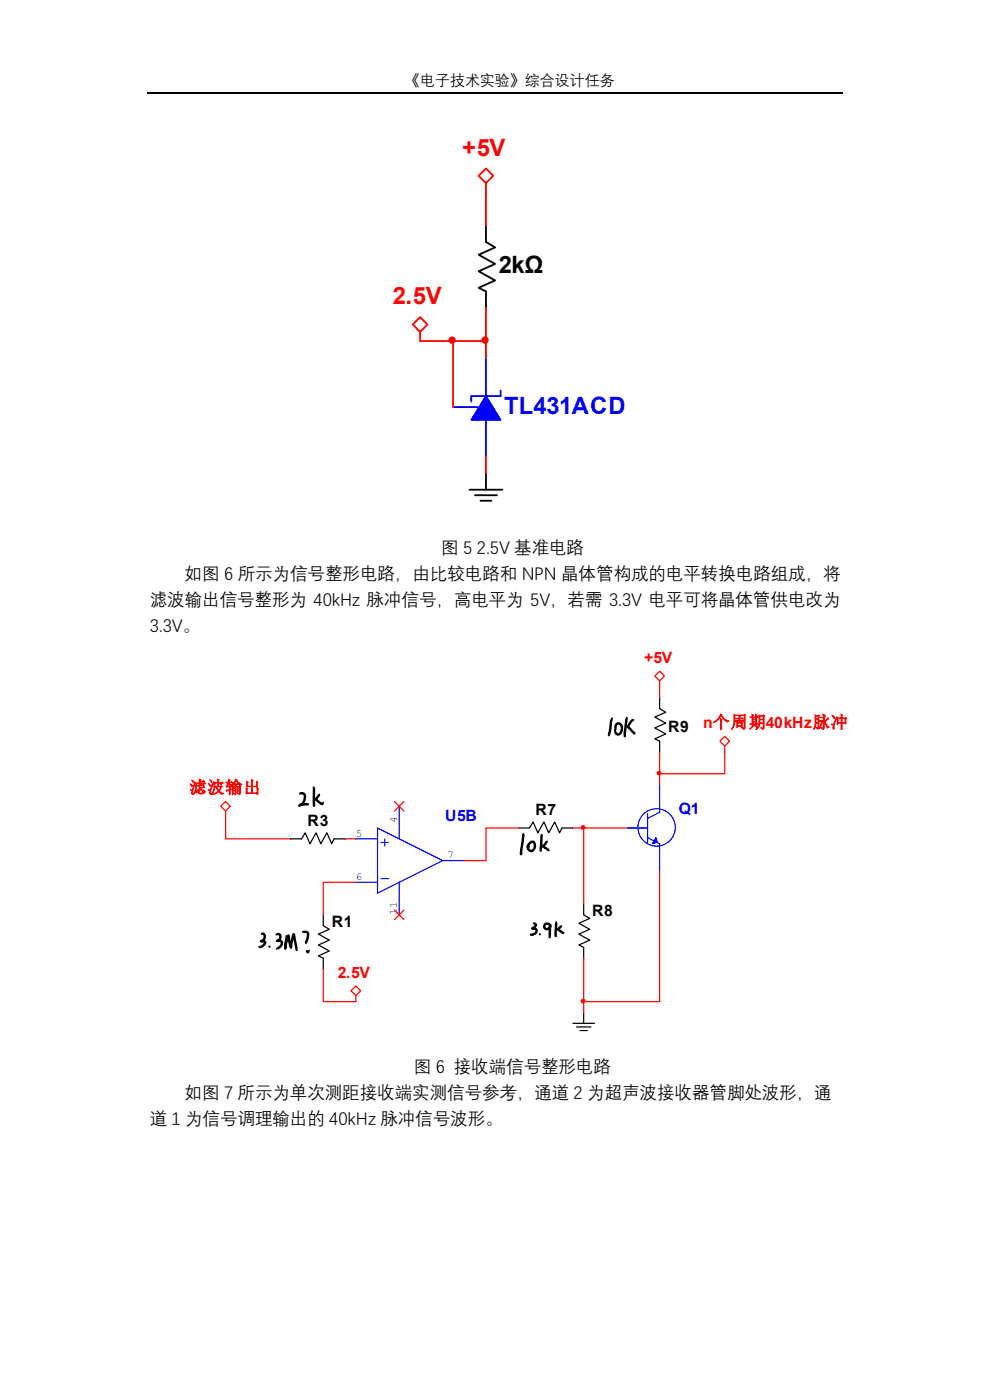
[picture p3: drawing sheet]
<svg xmlns="http://www.w3.org/2000/svg" width="210mm" height="297mm" viewBox="0 0 210 297" stroke-linecap="round" stroke-linejoin="round" font-family="sans-serif">
<path d="M31.2 19.8h147.6" fill="none" stroke="#000" stroke-width=".25"/>
<path d="M103.1 84l3.1 5.1h-6.2z" fill="#00f" stroke="#00f" stroke-width=".39"/>
<path d="M99.6 86.4h1.9M103.1 82.9v7M106.2 82.9v1.1h-6.2v1.2" fill="none" stroke="#00f" stroke-width=".39"/>
<path d="M103.1 75.9v7" fill="none" stroke="#00f" stroke-width=".39"/>
<path d="M103.1 89.9v7" fill="none" stroke="#00f" stroke-width=".39"/>
<path d="M96.1 86.4h3.5" fill="none" stroke="#00f" stroke-width=".39"/>
<path d="M103.1 47.8v3.5l1.9 1.2-3.5 1.5 3.5 2-3.5 1.5 3.5 2-3.5 1.6 1.6 .7v3.5M99.6 103.9h7M100.8 105.1h4.6M101.9 106.2h2.3M103.1 100.4v3.5" fill="none" stroke="#000" stroke-width=".39"/>
<path d="M103.1 35.7l1.5 1.6-1.5 1.6-1.6-1.6z" fill="none" stroke="#f00" stroke-width=".39"/>
<path d="M103.1 38.9v1.9M89.1 67.3l1.6 1.5-1.6 1.6-1.5-1.6z" fill="none" stroke="#f00" stroke-width=".39"/>
<g fill="#f00" stroke="#f00" stroke-width=".39">
<circle cx="102.9" cy="72.2" r=".58"/>
<circle cx="95.9" cy="72.2" r=".58"/>
</g>
<path d="M103.1 40.8v7M89.1 70.4v1.9h14M96.1 72.3v14.1M103.1 65.3v10.6M103.1 96.9v3.5" fill="none" stroke="#f00" stroke-width=".39"/>
<path d="M61.7 178h2.3l.7-1.3 1.1 2.3 1.2-2.3 1.1 2.3 1.2-2.3 1.1 2.3 .5-1h2.3M68.6 194.1v2.3l1.2 .7-2.3 1.1 2.3 1.2-2.3 1.1 2.3 1.3-2.3 1 1.1 .5v2.3" fill="none" stroke="#000" stroke-width=".26"/>
<path d="M74.5 210.2l1-1 1 1-1 1z" fill="none" stroke="#f00" stroke-width=".26"/>
<path d="M75.5 211.2v1.3" fill="none" stroke="#f00" stroke-width=".26"/>
<path d="M112.3 175.7l.8-1.3 1 2.3 1.3-2.3 1 2.3 1.3-2.3 1 2.3 .5-1h2.3M123.8 191.8v2.3l1.3 .7-2.3 1.1 2.3 1.2-2.3 1.1 2.3 1.2-2.3 1.1 1 .5v2.3" fill="none" stroke="#000" stroke-width=".26"/>
<g fill="none" stroke="#00f" stroke-width=".26">
<path d="M135.3 175.7h2.1M137.4 172.6v6.1M137.4 177.7l2.5 1.3v1.3M139.9 171.1v1.2l-2.5 1.3"/>
<circle cx="139.3" cy="175.5" r="4"/>
</g>
<path d="M139.2 177.7l.2 1-1 .3z" fill="#00f" stroke="#00f" stroke-width=".26"/>
<path d="M139.9 166.4v4.7" fill="none" stroke="#00f" stroke-width=".26"/>
<path d="M133 175.7h2.3" fill="none" stroke="#00f" stroke-width=".26"/>
<path d="M139.9 180.3v4.6" fill="none" stroke="#00f" stroke-width=".26"/>
<path d="M121.5 217.1h4.6M122.3 217.9h3M123 218.6h1.6M123.8 214.8v2.3" fill="none" stroke="#000" stroke-width=".26"/>
<g fill="#f00" stroke="#f00" stroke-width=".26">
<circle cx="123.7" cy="212.4" r=".38"/>
<circle cx="123.7" cy="175.5" r=".38"/>
</g>
<path d="M139.9 142.4l1 1-1 1-1-1z" fill="none" stroke="#f00" stroke-width=".26"/>
<path d="M139.9 144.4v1.3" fill="none" stroke="#f00" stroke-width=".26"/>
<path d="M139.9 148v2.3l1.3 .8-2.3 1 2.3 1.3-2.3 1 2.3 1.3-2.3 1 1 .5v2.3" fill="none" stroke="#000" stroke-width=".26"/>
<path d="M80.1 175.7l13.8 6.9-13.8 6.9zM80.8 178.7h1.6M81.6 178v1.5M84.7 175.7v2.3M80.8 186.4h1.6M84.7 187.2v2.3" fill="none" stroke="#00f" stroke-width=".26"/>
<path d="M75.5 178h4.6" fill="none" stroke="#00f" stroke-width=".26"/>
<path d="M75.5 187.2h4.6" fill="none" stroke="#00f" stroke-width=".26"/>
<path d="M84.7 189.5v4.6" fill="none" stroke="#00f" stroke-width=".26"/>
<path d="M83.7 193.1l2 2M85.7 193.1l-2 2" fill="none" stroke="#f00" stroke-width=".26"/>
<path d="M84.7 171.1v4.6" fill="none" stroke="#00f" stroke-width=".26"/>
<path d="M83.7 170l2 2.1M85.7 170l-2 2.1" fill="none" stroke="#f00" stroke-width=".26"/>
<path d="M93.9 182.6h4.6" fill="none" stroke="#00f" stroke-width=".26"/>
<path d="M152.7 157.2l1-1 1.1 1-1.1 1.1z" fill="none" stroke="#f00" stroke-width=".26"/>
<path d="M153.7 158.3v1.2M46.8 171.1l1.1-1.1 1 1.1-1 1z" fill="none" stroke="#f00" stroke-width=".26"/>
<circle cx="139.8" cy="164" r=".38" fill="#f00" stroke="#f00" stroke-width=".26"/>
<path d="M139.9 145.7v2.3M139.9 159.5v6.9M153.7 159.5v4.6h-13.8M47.9 172.1v5.9h13.8M73.2 178h2.3M110 175.7h-6.9v6.9h-4.6M121.5 175.7h11.5M123.8 175.7v16.1M75.5 187.2h-6.9v6.9M139.9 184.9v27.6h-16.1M68.6 205.6v6.9h6.9M123.8 203.3v11.5" fill="none" stroke="#f00" stroke-width=".26"/>
<g font-size="5.1" fill="#f00">
<text x="98" y="33">+5V</text>
<text x="83.3" y="64.6">2.5V</text>
</g>
<text font-size="5.1" x="105.8" y="58">2kΩ</text>
<text font-size="5.1" fill="#00f" x="107" y="87.9">TL431ACD</text>
<g font-size="5">
<text x="128.9" y="156">10K</text>
<text x="63.3" y="170.9">2k</text>
<text x="110.3" y="180.6">look</text>
<text x="54.9" y="201.4">3.3M?</text>
<text x="112.5" y="198.4">3.9k</text>
</g>
<g font-size="3.7">
<text x="93.6" y="117.3">图 5</text>
<text x="101.2" y="117.3">2.5V 基准电路</text>
<text x="39.2" y="122.8">如图 6 所示为信号整形电路，由比较电路和 NPN 晶体管构成的电平转换电路组成，将</text>
<text x="31.8" y="128.3">滤波输出信号整形为 40kHz 脉冲信号，高电平为 5V，若需 3.3V 电平可将晶体管供电改为</text>
<text x="31.8" y="133.8">3.3V。</text>
<text x="87.8" y="227.4">图 6 接收端信号整形电路</text>
<text x="39.2" y="232.9">如图 7 所示为单次测距接收端实测信号参考，通道 2 为超声波接收器管脚处波形，通</text>
<text x="31.8" y="238.4">道 1 为信号调理输出的 40kHz 脉冲信号波形。</text>
</g>
<text font-size="3.6" fill="#f00" x="40.2" y="168.2">滤波输出</text>
<g font-size="3.3" fill="#f00">
<text x="136.6" y="140.6">+5V</text>
<text x="149.1" y="154.4">n个周期40kHz脉冲</text>
<text x="71.6" y="207.4">2.5V</text>
</g>
<g font-size="3.3">
<text x="141.7" y="155.2">R9</text>
<text x="113.6" y="172.9">R7</text>
<text x="65.2" y="175.1">R3</text>
<text x="70.4" y="196.6">R1</text>
<text x="125.6" y="194.4">R8</text>
</g>
<g font-size="3.3" fill="#00f">
<text x="144" y="172.6">Q1</text>
<text x="94.4" y="174.1">U5B</text>
</g>
<text font-size="3.2" x="85.9" y="18.1">《电子技术实验》综合设计任务</text>
<g font-size="2.3" fill="#00f">
<text x="75.5" y="177.5">5</text>
<text x="84.2" y="174.6" transform="rotate(-90 84.2 174.6)">4</text>
<text x="94.9" y="182">7</text>
<text x="75.5" y="186.6">6</text>
<text x="84.2" y="194.1" transform="rotate(-90 84.2 194.1)">11</text>
</g>
</svg>
